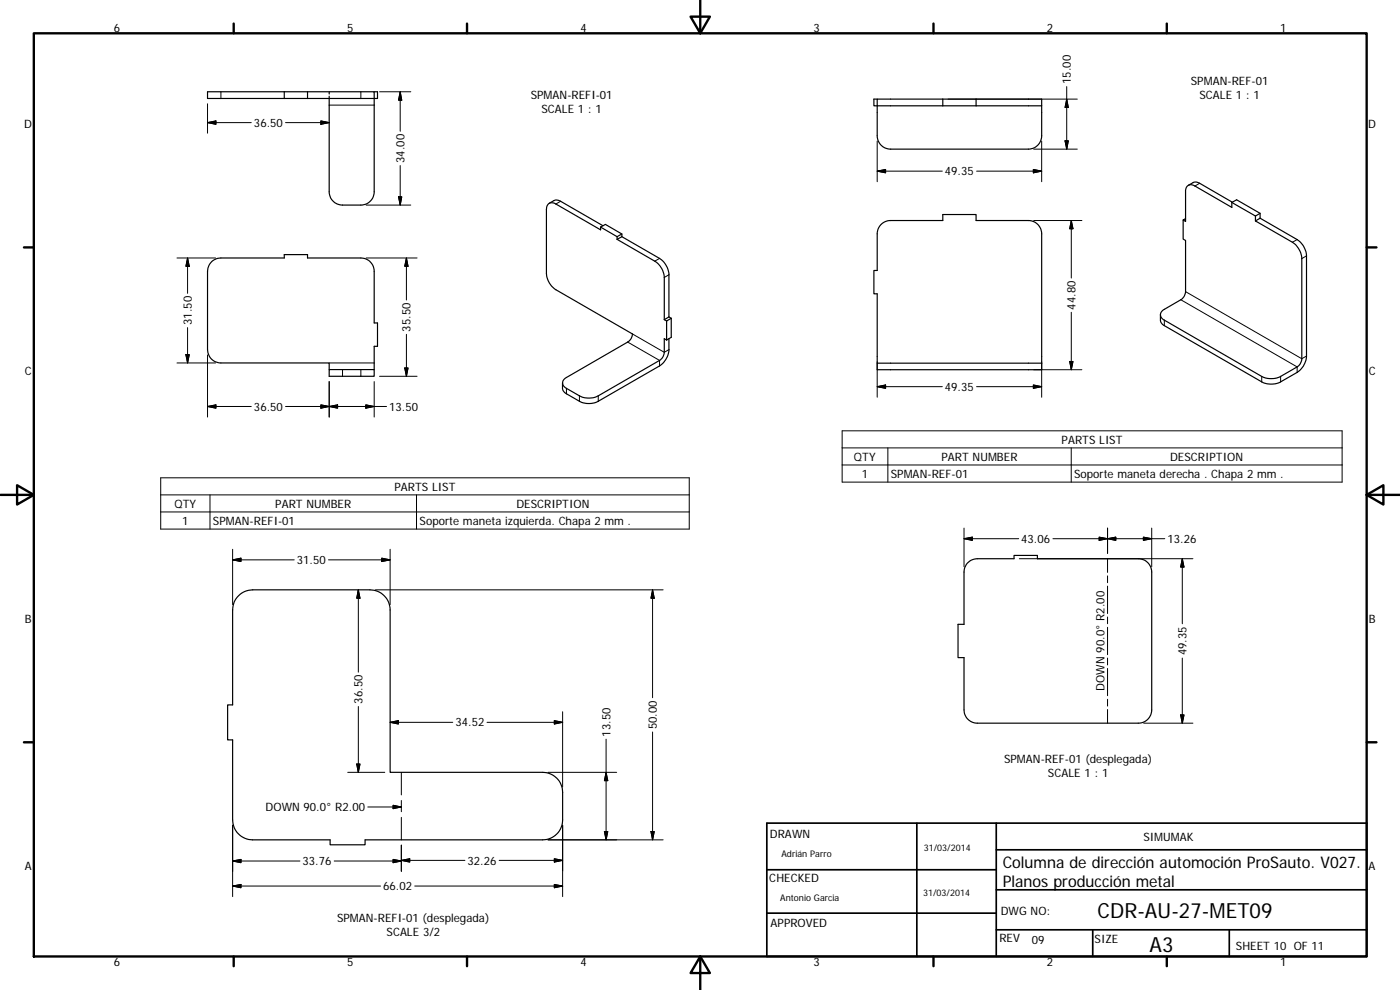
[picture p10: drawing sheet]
<svg xmlns="http://www.w3.org/2000/svg" width="420mm" height="297mm" viewBox="0 0 420 297" stroke-linecap="round" stroke-linejoin="round" font-family="sans-serif">
<g fill="none" stroke="#000" stroke-width=".36">
<path d="M62.3 27.5h50v2h-50zM85.3 27.5v2M92.3 27.5v2M98.8 28.9v28.7a4 4 0 0 0 4 3.9h5.5a4 4 0 0 0 4-3.9v-28.1M98.8 27.5v.7M112.3 27.5h1v2h-1M263.3 29.7h49.3v2l-49.3 .1zM263.3 29.7h-1v2.1h1v8.9a4 4 0 0 0 4 4h41.3a4 4 0 0 0 4-4v-8.9M282.9 29.7v2.1M292.9 29.7v2.1M356.6 55.6l1.7-.9h1.1l10.5 6M164.8 61l1.9-1 1.2 .2 13.1 7.5"/>
<path d="M180.2 68.1v.9l-13.4-7.8a1.73 1.73 0 0 0-2-.2 1.73 1.73 0 0 0-.8 1.8v19.2a6.3 6.3 0 0 0 2.8 4.9l23 13.3a3 3 0 0 1-1.4 2.4l-18.4 10.7a1.73 1.73 0 0 0-1.1 1.6 1.73 1.73 0 0 0 1.1 1.6l3.9 2.3a6.2 6.2 0 0 0 5.6 0l18.4-10.7a3.1 3.1 0 0 0 1.5-2.4v-4.1l.7 .4M180.2 68.1l5 2.9M180.2 68.1l1.5-.8 4.9 2.9v.8M185.2 71.8l11.3 6.6a6.3 6.3 0 0 1 2.9 4.8v12.7M185.2 71v.8M186.6 71l11.3 6.5a6.3 6.3 0 0 1 2.9 4.9v12.7M186.6 71l-1.4 .8M186.6 70.2l-1.4 .8M355.1 66v5.7l.7 .5v15.3a3.1 3.1 0 0 1-1.4 2.4l-5 2.9a1.71 1.71 0 0 0-1.1 1.6 1.71 1.71 0 0 0 1.1 1.7l29.3 16.8a6.4 6.4 0 0 0 5.6 0l5-2.8a2.97 2.97 0 0 0 1.4-2.5v-30a6.4 6.4 0 0 0-2.8-4.9l-11.1-6.4M369.7 60.7v1.5l-11.1-6.4a1.71 1.71 0 0 0-2-.2 1.71 1.71 0 0 0-.8 1.8v9l-.7-.4 .7-.4M369.7 60.7l7.1 4.1M369.7 60.7l1.4-.8 7.1 4.1v1.5"/>
<path d="M376.8 64.8v1.5M378.2 65.5l11.1 6.4a6.1 6.1 0 0 1 2.8 4.9v30a6.4 6.4 0 0 1-2.8 4.9l-5 2.9a6.2 6.2 0 0 1-5.6 0l-29.6-17.1-.8-.9v-2.2M378.2 64l-1.4 .8M378.2 65.5l-1.4 .8M199.4 95.9l.7 .4M200.1 96.3v5.7M200.8 95.1l-1.4 .8M200.8 95.1l.7 .4M201.5 95.5l-1.4 .8M201.5 95.5v5.7l-1.4 .8M98.8 110.9v-2h-32.5a4 4 0 0 1-4-4v-23.5a4 4 0 0 1 4-4h19v-1h7v1h16a4 4 0 0 1 4 4v15.5h1v7h-1v7M98.8 110.9h13.5v2h-13.5z"/>
<path d="M200.8 101.6v3.3a6.4 6.4 0 0 1-2.9 4.9l-18.4 10.6a6.2 6.2 0 0 1-5.6 0l-4.5-2.6-.5-1-.1-1.9M263.3 109h49.3v1.9h-49.3zM263.3 109v-20.8h-1v-7h1v-11.1a4 4 0 0 1 4-3.9h15.6v-1.8h10v1.8h15.7a4 4 0 0 1 4 3.9v38.9M71.6 178.8a5.9 5.9 0 0 1 4.2-1.8h35.3a6.1 6.1 0 0 1 6 6v48.7h45.7a6 6 0 0 1 6.1 6v8.3a6 6 0 0 1-6.1 6h-53.2v1.5h-10.5v-1.5h-23.3a6 6 0 0 1-6-6v-24h-1.5v-10.5h1.5v-28.5a5.7 5.7 0 0 1 1.8-4.2zM290.3 169l1.2-.9 1.3-.4 11.5-.1v-1h7v1h30.3a4 4 0 0 1 4 4v41.4a4 4 0 0 1-4 4h-48.3a4 4 0 0 1-4-4v-15.7h-1.8v-10h1.8v-15.7l.3-1.4z"/>
</g>
<g fill="none" stroke="#000" stroke-width=".3">
<path d="M62.3 31.1v8.9M62.3 36.8l2.5-.5v1zM62.3 36.8h13.1M66.3 27.5v2M85.7 36.8h13.1M96.3 36.3l2.5 .5-2.5 .5zM98.8 31.5h13.5M108.3 27.5v2M113.9 27.5h9.4M120.1 27.5v11.9M120.1 27.5l.5 2.6h-1zM284.6 29.7h38.7"/>
<path d="M320.1 26v18.7M320.1 29.7l.5 2.6h-1zM119.6 59.1h1l-.5 2.4zM120.1 49.7v11.8M263.3 51.4l2.5-.6v1.1zM263.3 51.4h19.5M263.3 42.3v12.2M293.1 51.4h19.5M310.1 50.8l2.5 .6-2.5 .5zM310.2 44.7h13.1M312.6 42.3v12.2M319.6 42.2h1l-.5 2.5z"/>
<path d="M360 55l-1.4 .8M53.1 77.4h11.6M56.3 77.4v10.6M56.3 77.4l.5 2.5h-1zM109.9 77.4h15.3M109.9 61.5h13.4M122 77.4v12.6M122 77.4l.5 2.5h-1zM168.2 60.4l-1.4 .8M197.9 77.5l-1.4 .9M310.2 66.2h14.5M321.5 66.2v17.2"/>
<path d="M321.5 66.2l.5 2.4h-1zM389.3 71.9l-1.4 .8M392.1 76.8l-1.4 .8M56.3 98.3v10.6M200.8 82.4l-1.4 .8M321.5 93.7v17.2M349.4 96.1v1.6M354.4 89.9l34.9 20.2v1.6M355.8 87.5l34.9 20.1 1.4-.8M53.1 108.9h11.6M55.8 106.4h1l-.5 2.5zM62.3 106.5v18.6"/>
<path d="M98.8 114.5v10.6M98.8 108.9h13.5M102.8 110.9v2M108.3 110.9v2M112.3 114.5v10.6M113.9 112.9h11.3M121.5 110.4h1l-.5 2.5zM122 100.3v12.6M170 116.5v1.7M173.9 118.8v1.6M179.5 118.8v1.6M188.4 102.6l9.5 5.5v1.7"/>
<path d="M189.8 100.2l9.6 5.5 1.4-.8M263.3 116l2.5-.5v1zM263.3 116h19.5M263.3 108.6v10.6M293.1 116h19.5M310.1 115.5l2.5 .5-2.5 .5zM310.2 110.9h14.5M312.6 108.6v10.6M321 108.5h1l-.5 2.4zM378.7 112.9v1.7M384.3 112.9v1.7M62.3 122l2.5-.5v1z"/>
<path d="M62.3 122h13.1M85.7 122h30.3M96.3 121.5l2.5 .5-2.5 .5zM98.8 122l2.5-.5v1zM109.8 121.5l2.5 .5-2.5 .5zM252.7 134.4h150.1M252.7 139.5h150.1M252.7 129.3h150.1v15.4h-150.1zM266.5 134.4v10.3M321.5 134.4v10.3M48.2 143.4h158.7v15.4l-158.7-.1zM48.2 148.5h158.7"/>
<path d="M48.2 153.6h158.7M63 148.5v10.3M125 148.5v10.3M289.3 158.5v11.6M332.4 158.5v7.5M345.6 158.5v11.6M69.8 164.8v16.6M69.8 168l2.5-.5v1zM69.8 168h18.5M98.6 168h18.5M107.5 177v24.7M107.5 177l.5 2.5h-1z"/>
<path d="M112.7 177h86.3M114.6 167.5l2.5 .5-2.5 .5zM117.1 164.8v16.6M195.8 177v32.3M195.8 177l.6 2.5h-1zM289.3 161.6l2.5-.4v.9zM289.3 161.6h16.4M305.9 167.6h52.1M316 161.6h33.6M329.9 161.2l2.5 .4-2.5 .5zM332.4 167.6v4.1M332.4 172.8v2"/>
<path d="M332.4 175.9v8.2M332.4 161.6l2.5-.4v.9zM343.1 161.2l2.5 .4-2.5 .5zM354.8 167.6v19.6M354.8 167.6l.5 2.5h-1zM332.4 185.1v2.1M332.4 188.2v8.2M332.4 197.4v2.1M354.8 197.4v19.6M107.5 212v19.7M117.1 216.7l2.5-.5v1zM117.1 216.7h18.8"/>
<path d="M146.2 216.7h22.7M166.4 216.2l2.5 .5-2.5 .5zM168.9 213.6v22.5M195.8 219.6v32.4M332.4 200.6v8.1M332.4 209.8v2.1M332.4 212.9v4.1M343.2 217h14.8M354.3 214.5h1l-.5 2.5zM104.4 231.7h11.1M107 229.2h1l-.5 2.5zM120.4 231.7v6.8"/>
<path d="M164.5 231.7h20.6M181.9 231.7l.5 2.5h-1zM181.9 221.8v30.2M69.8 247.6v21.4M69.8 258.3l2.5-.4v.9zM69.8 258.3h20.2M100.3 258.3h20.1M110.4 242.1h10M118 241.6l2.4 .5-2.4 .5zM118 257.9l2.4 .4-2.4 .5zM120.4 258.1l2.6-.4v1zM120.4 258.1h19.1"/>
<path d="M120.4 240.2v3.3M120.4 245.2v6.8M120.4 253.6v7.9M149.8 258.1h19.1M164.5 252h34.5M166.4 257.7l2.5 .4-2.5 .6zM168.9 247.6v21.4M181.4 249.5h1l-.5 2.5zM195.4 249.5h1l-.6 2.5zM69.8 265.9l2.5-.5v1zM69.8 265.9h44.4M124.5 265.9h44.4"/>
<path d="M166.4 265.4l2.5 .5-2.5 .5z"/>
</g>
<g fill="none" stroke="#000" stroke-width=".71">
<path d="M10.1 10h400.1v277h-400.1zM70.1 7.1v2.9M140.2 7.1v2.9M207.3 5h5.8l-2.9 5zM210.2 0v10M280.2 7.1v2.9M350.2 7.1v2.9M7.2 74.2h2.9M410.2 74.2h2.9M.2 148.5h9.9M5.1 145.6l5 2.9-5 2.9zM410.2 148.5l5-2.9v5.8z"/>
<path d="M410.2 148.5h9.9M7.2 222.7h2.9M410.2 222.7h2.9M70.1 287v2.9M140.2 287v2.9M210.2 287l2.9 5h-5.8zM210.2 287v10M280.2 287v2.9M350.2 287v2.9"/>
</g>
<path d="M230.1 247h180.1v40h-180.1zM275.2 247v40M299 255h111.2M299 247v40M230.1 274h68.9M230.1 261h68.9M299 279h111.2M299 267h111.2M327.9 279v8M368.9 279v8" fill="none" stroke="#000" stroke-width=".51"/>
<g fill="#000" stroke="#000" stroke-width=".3">
<path d="M62.3 36.8l2.5-.5v1zM96.3 36.3l2.5 .5-2.5 .5zM120.1 27.5l.5 2.6h-1zM320.1 29.7l.5 2.6h-1zM119.6 59.1h1l-.5 2.4zM263.3 51.4l2.5-.6v1.1zM310.1 50.8l2.5 .6-2.5 .5zM319.6 42.2h1l-.5 2.5zM56.3 77.4l.5 2.5h-1zM122 77.4l.5 2.5h-1zM321.5 66.2l.5 2.4h-1zM55.8 106.4h1l-.5 2.5z"/>
<path d="M121.5 110.4h1l-.5 2.5zM263.3 116l2.5-.5v1zM310.1 115.5l2.5 .5-2.5 .5zM321 108.5h1l-.5 2.4zM62.3 122l2.5-.5v1zM96.3 121.5l2.5 .5-2.5 .5zM98.8 122l2.5-.5v1zM109.8 121.5l2.5 .5-2.5 .5zM69.8 168l2.5-.5v1zM107.5 177l.5 2.5h-1zM114.6 167.5l2.5 .5-2.5 .5zM195.8 177l.6 2.5h-1z"/>
<path d="M289.3 161.6l2.5-.4v.9zM329.9 161.2l2.5 .4-2.5 .5zM332.4 161.6l2.5-.4v.9zM343.1 161.2l2.5 .4-2.5 .5zM354.8 167.6l.5 2.5h-1zM117.1 216.7l2.5-.5v1zM166.4 216.2l2.5 .5-2.5 .5zM354.3 214.5h1l-.5 2.5zM107 229.2h1l-.5 2.5zM181.9 231.7l.5 2.5h-1zM69.8 258.3l2.5-.4v.9zM118 241.6l2.4 .5-2.4 .5z"/>
<path d="M118 257.9l2.4 .4-2.4 .5zM120.4 258.1l2.6-.4v1zM166.4 257.7l2.5 .4-2.5 .6zM181.4 249.5h1l-.5 2.5zM195.4 249.5h1l-.6 2.5zM69.8 265.9l2.5-.5v1zM166.4 265.4l2.5 .5-2.5 .5z"/>
</g>
<g font-size="6.3">
<text x="329.4" y="275.4">CDR-AU-27-MET09</text>
<text x="345" y="285.6">A3</text>
</g>
<g font-size="4.8">
<text x="300.9" y="260.4">Columna de dirección automoción ProSauto. V027.</text>
<text x="300.9" y="266.2">Planos producción metal</text>
</g>
<g font-size="3.5">
<text x="34.2" y="9.6">6</text>
<text x="104.2" y="9.6">5</text>
<text x="174.2" y="9.6">4</text>
<text x="244.2" y="9.6">3</text>
<text x="314.2" y="9.6">2</text>
<text x="384.2" y="9.6">1</text>
<text x="159.3" y="29.7">SPMAN-REFI-01</text>
<text x="321.4" y="25.2" transform="rotate(-90 321.4 25.2)">15.00</text>
<text x="357.4" y="25.6">SPMAN-REF-01</text>
<text x="360" y="29.8">SCALE 1 : 1</text>
<text x="162.5" y="33.9">SCALE 1 : 1</text>
<text x="7.3" y="38.4">D</text>
<text x="76.2" y="38.1">36.50</text>
<text x="410.6" y="38.4">D</text>
<text x="121.4" y="48.9" transform="rotate(-90 121.4 48.9)">34.00</text>
<text x="283.6" y="52.6">49.35</text>
<text x="322.8" y="92.9" transform="rotate(-90 322.8 92.9)">44.80</text>
<text x="57.6" y="97.5" transform="rotate(-90 57.6 97.5)">31.50</text>
<text x="123.2" y="99.5" transform="rotate(-90 123.2 99.5)">35.50</text>
<text x="7.4" y="112.6">C</text>
<text x="410.8" y="112.6">C</text>
<text x="283.6" y="117.3">49.35</text>
<text x="76.2" y="123.3">36.50</text>
<text x="116.8" y="123.3">13.50</text>
<text x="318.6" y="133.1">PARTS LIST</text>
<text x="256.3" y="138.3">QTY</text>
<text x="258.6" y="143.4">1</text>
<text x="267.3" y="143.4">SPMAN-REF-01</text>
<text x="282.5" y="138.2">PART NUMBER</text>
<text x="322.4" y="143.4">Soporte maneta derecha . Chapa 2 mm .</text>
<text x="351.1" y="138.3">DESCRIPTION</text>
<text x="118.4" y="147.2">PARTS LIST</text>
<text x="52.4" y="152.3">QTY</text>
<text x="82.6" y="152.3">PART NUMBER</text>
<text x="155" y="152.3">DESCRIPTION</text>
<text x="54.7" y="157.4">1</text>
<text x="63.9" y="157.4">SPMAN-REFI-01</text>
<text x="125.9" y="157.5">Soporte maneta izquierda. Chapa 2 mm .</text>
<text x="306.5" y="162.9">43.06</text>
<text x="350.4" y="162.9">13.26</text>
<text x="89.1" y="169.2">31.50</text>
<text x="7.4" y="186.9">B</text>
<text x="410.8" y="186.9">B</text>
<text x="356.1" y="196.6" transform="rotate(-90 356.1 196.6)">49.35</text>
<text x="331.5" y="207.2" transform="rotate(-90 331.5 207.2)">DOWN 90.0° R2.00</text>
<text x="108.8" y="211.1" transform="rotate(-90 108.8 211.1)">36.50</text>
<text x="136.7" y="218">34.52</text>
<text x="183.2" y="221" transform="rotate(-90 183.2 221)">13.50</text>
<text x="197.1" y="218.8" transform="rotate(-90 197.1 218.8)">50.00</text>
<text x="301.3" y="229">SPMAN-REF-01 (desplegada)</text>
<text x="314.5" y="233.2">SCALE 1 : 1</text>
<text x="79.7" y="243.4">DOWN 90.0° R2.00</text>
<text x="231.1" y="251.4">DRAWN</text>
<text x="343.2" y="252.3">SIMUMAK</text>
<text x="7.4" y="261.1">A</text>
<text x="90.8" y="259.6">33.76</text>
<text x="140.3" y="259.4">32.26</text>
<text x="410.8" y="261.1">A</text>
<text x="115" y="267.1">66.02</text>
<text x="230.9" y="264.6">CHECKED</text>
<text x="300.3" y="274.5">DWG NO:</text>
<text x="101.1" y="276.6">SPMAN-REFI-01 (desplegada)</text>
<text x="116" y="280.8">SCALE 3/2</text>
<text x="231.3" y="278.2">APPROVED</text>
<text x="299.9" y="282.6">REV</text>
<text x="309.7" y="283.3">09</text>
<text x="328.5" y="283">SIZE</text>
<text x="370.9" y="285.1">SHEET 10 OF 11</text>
<text x="34.2" y="289.9">6</text>
<text x="104.2" y="289.9">5</text>
<text x="174.2" y="289.9">4</text>
<text x="244.2" y="289.9">3</text>
<text x="314.2" y="289.9">2</text>
<text x="384.2" y="289.9">1</text>
</g>
<g font-size="2.7">
<text x="234.5" y="257.1">Adrián Parro</text>
<text x="277.3" y="255.2">31/03/2014</text>
<text x="277" y="268.7">31/03/2014</text>
<text x="234.2" y="270.2">Antonio Garcia</text>
</g>
</svg>
